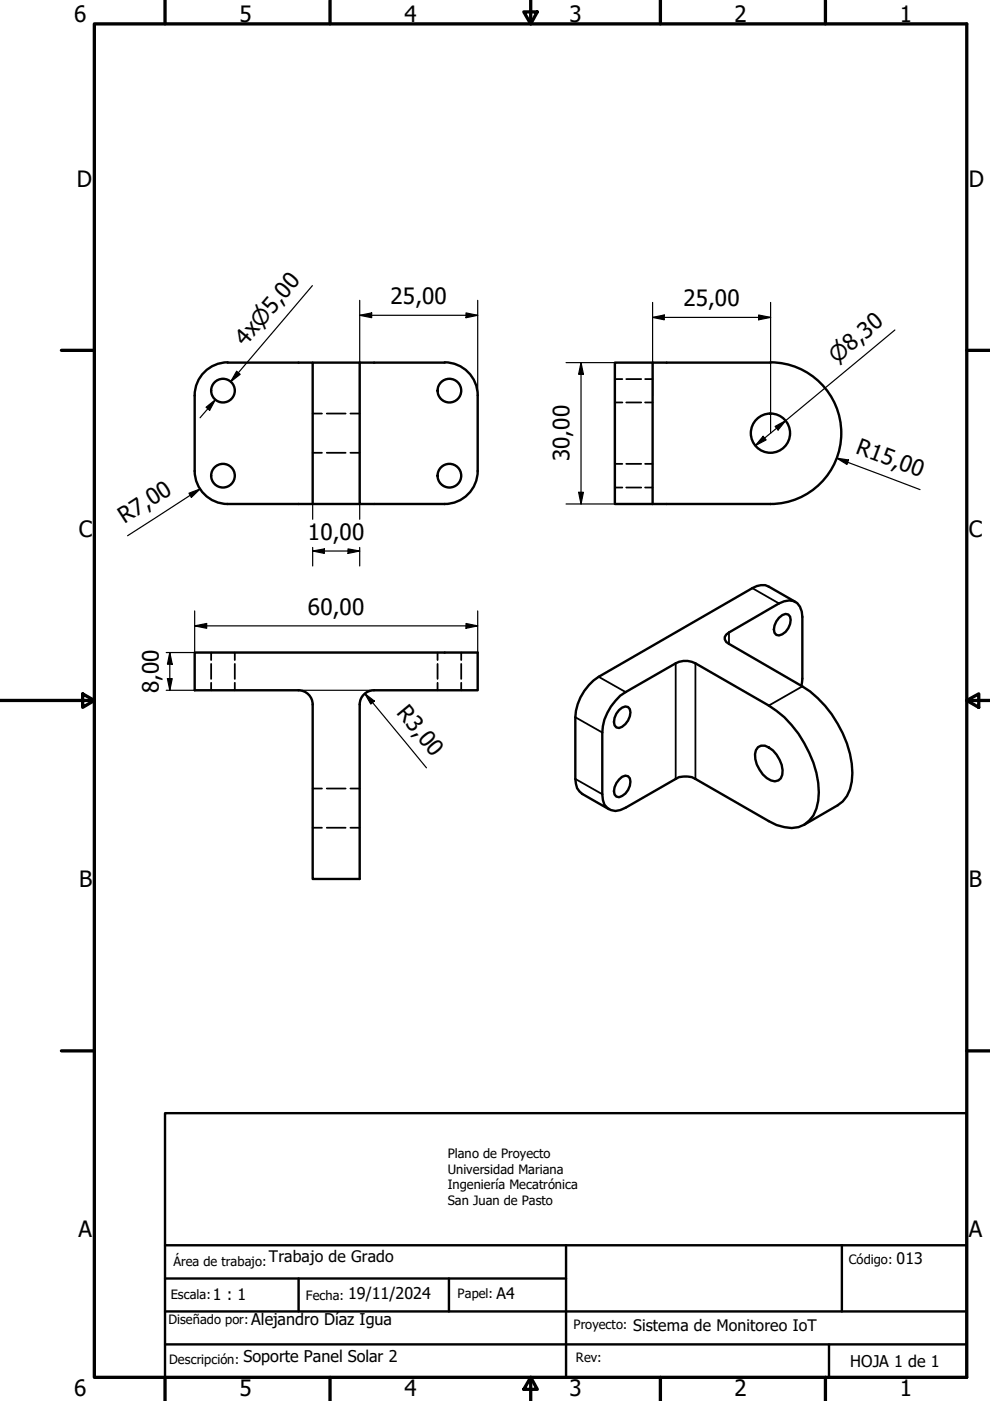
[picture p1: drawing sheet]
<svg xmlns="http://www.w3.org/2000/svg" width="210mm" height="297mm" viewBox="0 0 210 297" stroke-linecap="round" stroke-linejoin="round" font-family="sans-serif">
<!-- layer: Oculto (ISO) -->
<g fill="none" stroke="#000" stroke-width=".38">
<path d="M66.3 96h2M66.3 87.7h2M69.3 96h4M69.3 87.7h4M74.3 96h2M74.3 87.7h2M130.4 98.3h1.6M130.4 80.4h1.6M130.4 85.3h1.6M132.8 98.3h3.2M132.8 80.4h3.2M132.8 85.3h3.2"/>
<path d="M136.8 98.3h1.6M136.8 80.4h1.6M136.8 85.3h1.6M130.4 103.4h1.6M132.8 103.4h3.2M136.8 103.4h1.6M44.8 138.4v1.5M49.8 138.4v1.5M92.8 138.4v1.5M97.8 138.4v1.5M44.8 140.8v3.1M44.8 144.8v1.6"/>
<path d="M49.8 140.8v3.1M49.8 144.8v1.6M92.8 140.8v3.1M92.8 144.8v1.6M97.8 140.8v3.1M97.8 144.8v1.6M66.3 175.5h2M66.3 167.2h2M69.3 175.5h4M69.3 167.2h4M74.3 175.5h2M74.3 167.2h2"/>
</g>
<!-- layer: Visible (ISO) -->
<g fill="none" stroke="#000" stroke-width=".51">
<path d="M48.3 76.9h18M48.3 76.8a7 7 0 0 0-7 7v16.1a7 7 0 0 0 7 7M76.3 76.9v30h18M76.3 76.9h-10v30M76.3 76.9h18M94.3 76.8a7 7 0 0 1 7 7v16.1a7 7 0 0 1-7 7M138.4 76.9v30M138.4 76.9h-8v30h8M138.4 76.9h25M163.4 76.8a15 15 0 0 1 15 15 15 15 0 0 1-15 15.1h-25M48.3 106.9h28M165.2 131l.7-.6 .7-.2 .5 .1a2.28 2.28 0 0 1 0 2.9 2.29 2.29 0 0 1-2.5 1.4 2.2 2.2 0 0 1 0-2.9z"/>
<path d="M168.7 127.6l-5.7-3.2a3.5 3.5 0 0 0-3.5 .3l-32.6 18.8a11 11 0 0 0-4.9 8.6v13a3.4 3.4 0 0 0 1.4 3.2l5.7 3.3M66.3 149.3v37.1h10v-37.1M76.3 149.4a3 3 0 0 1 3-3h22v-8h-60v8h22a3 3 0 0 1 3 3M131.3 150.5l.6-.5 .7-.2 .6 .1a2.2 2.2 0 0 1 0 2.9 2.22 2.22 0 0 1-2.5 1.4 2.28 2.28 0 0 1 0-2.9zM131.5 147.5l11.8-6.9a4.4 4.4 0 0 1 4.1 0l15.6 9a23.6 23.6 0 0 1 10.6 18.4 7.8 7.8 0 0 1-3.1 6.9 6.7 6.7 0 0 1-5.8 0l-17.3-9.8a4.4 4.4 0 0 0-4.1 0l-10.6 6.1a3.1 3.1 0 0 1-4.6-.6l-.3-1-.1-1.2v-13.1a11.3 11.3 0 0 1 3.8-7.8zM160.7 158.4l.7-.3a4.2 4.2 0 0 1 3.9 3 4.1 4.1 0 0 1 .2 3.9 1.99 1.99 0 0 1-2.9 0 5.9 5.9 0 0 1-2.3-5.9zM169.9 145.4l.2-1.5v-13.1a3.1 3.1 0 0 0-2.8-3.5l-1.1 .2-1 .4-10.6 6.2-.6 .4-.3 .6v.5l.3 .5 .6 .4 15.5 9a23.6 23.6 0 0 1 10.6 18.4 7.7 7.7 0 0 1-3.1 6.8l-7.1 4.2M131.3 165.3l.6-.6 .7-.2 .6 .1a2.28 2.28 0 0 1 0 2.9 2.26 2.26 0 0 1-2.5 1.4 2.2 2.2 0 0 1 0-2.9z"/>
<circle cx="47.3" cy="82.8" r="2.51"/>
<circle cx="95.3" cy="82.8" r="2.51"/>
<circle cx="163.4" cy="91.8" r="4.2"/>
<circle cx="47.3" cy="100.9" r="2.51"/>
<circle cx="95.3" cy="100.9" r="2.51"/>
</g>
<!-- layer: Visible fina (ISO) -->
<path d="M154.6 134.1v2.4M159.5 124.7l5.7 3.2M122 152.1l5.7 3.2M126.9 143.5l5.8 3.2M143.3 140.6v24.5M147.4 140.6v24.5M170.1 145.5l-7.1 4.1M122 165.1l5.7 3.3" fill="none" stroke="#000" stroke-width=".38"/>
<path d="M35 236h170v56h-170zM35 271.1h85M35 278.1h170M35 264h170M63.3 271.1v7M95.2 271.1v7M120 264v28M178.5 264v14.1M35 285h170M175.8 285v7" fill="none" stroke="#000" stroke-width=".51"/>
<!-- layer: Borde (ISO) -->
<g fill="none" stroke="#000" stroke-width=".7">
<path d="M20 5.1h185v286.9h-185zM35 0v5.1M70 0v5.1M111.1 2.5h2.8l-1.4 2.6zM112.5 0v5.1M140 0v5.1M175 0v5.1M13 74.3h7M205 74.3h5M0 148.5h20M17.5 147.1l2.5 1.4-2.5 1.5zM205 148.5l2.5-1.4v2.9z"/>
<path d="M205 148.5h5M13 222.8h7M205 222.8h5M35 292v5M70 292v5M112.5 292l1.4 2.6h-2.8zM112.5 292v5M140 292v5M175 292v5"/>
</g>
<!-- layer: Cota (ISO) -->
<g fill="none" stroke="#000" stroke-width=".25">
<path d="M50.2 78.7l.7 .7-2 1.5zM66.2 60.6l-17.3 20.3 1.6-1.9M76.3 66.9l2.5-.6v1.1zM76.3 66.9h25M76.3 63.7v13.2M98.8 66.3l2.5 .6-2.5 .5zM101.3 63.7v20.2M120 76.9h10.4M123.2 76.9l.5 2.5h-1zM123.2 76.9v30M138.4 67.3l2.4-.5v1zM138.4 67.3h25"/>
<path d="M138.4 64.1v19.8M160.8 66.8l2.6 .5-2.6 .5zM163.4 64.1v27.8M189.7 70l-29.6 24.5M43.7 86.3l2-1.5-1.3 2.2zM45.7 84.8l-3.3 3.8M161.8 92.5l.6 .8-2.3 1.2zM164.3 90.4l2.3-1.2-1.6 2zM177.4 97.1l2.5 .4-.3 1zM177.4 97.1l17.7 6.7M40.1 104.6l2.3-.9-1.8 1.8zM42.4 103.7l-15.3 9.9"/>
<path d="M66.3 116.8l2.5-.4v.9zM66.3 116.8h10M66.3 106.9v3.2M66.3 116.1v3.9M73.8 116.4l2.5 .4-2.5 .5zM76.3 106.9v3.2M76.3 116.1v3.9M120 106.9h10.4M122.7 104.4h1l-.5 2.5zM36 138.4l.5 2.4h-1zM36 138.4v8M41.3 132.7l2.5-.5v1z"/>
<path d="M41.3 132.7h60M41.3 129.5v8.9M98.8 132.2l2.5 .5-2.5 .5zM101.3 129.5v8.9h-66.1M35.2 146.4h66.1M35.5 143.9h1l-.5 2.5zM77.3 147.1l2.1 1.5-.8 .7zM77.3 147.1l13.1 15.7"/>
</g>
<g fill="#000">
<path d="M50.2 78.7l.7 .7-2 1.5zM76.3 66.9l2.5-.6v1.1zM98.8 66.3l2.5 .6-2.5 .5zM123.2 76.9l.5 2.5h-1zM138.4 67.3l2.4-.5v1zM160.8 66.8l2.6 .5-2.6 .5zM43.7 86.3l2-1.5-1.3 2.2zM161.8 92.5l.6 .8-2.3 1.2zM164.3 90.4l2.3-1.2-1.6 2zM177.4 97.1l2.5 .4-.3 1zM40.1 104.6l2.3-.9-1.8 1.8zM66.3 116.8l2.5-.4v.9z"/>
<path d="M73.8 116.4l2.5 .4-2.5 .5zM122.7 104.4h1l-.5 2.5zM41.3 132.7l2.5-.5v1zM98.8 132.2l2.5 .5-2.5 .5zM35.5 143.9h1l-.5 2.5zM36 138.4l.5 2.4h-1zM77.3 147.1l2.1 1.5-.8 .7z"/>
</g>
<g font-size="4.8">
<text x="15.7" y="4.6">6</text>
<text x="50.8" y="4.6">5</text>
<text x="85.8" y="4.6">4</text>
<text x="120.8" y="4.6">3</text>
<text x="155.8" y="4.6">2</text>
<text x="190.8" y="4.6">1</text>
<text x="16.3" y="39.5">D</text>
<text x="205.4" y="39.5">D</text>
<text x="82.8" y="64.4">25,00</text>
<text x="144.9" y="64.9">25,00</text>
<text x="52.1" y="73.5" transform="rotate(-50 52.1 73.5)">4x⌀5,00</text>
<text x="181.2" y="96" transform="rotate(21 181.2 96)">R15,00</text>
<text x="120.8" y="97.8" transform="rotate(-90 120.8 97.8)">30,00</text>
<text x="16.7" y="113.8">C</text>
<text x="26.4" y="111.2" transform="rotate(-33 26.4 111.2)">R7,00</text>
<text x="205.4" y="113.8">C</text>
<text x="65.3" y="114.5">10,00</text>
<text x="65.3" y="130.4">60,00</text>
<text x="33.7" y="147" transform="rotate(-90 33.7 147)">8,00</text>
<text x="83.9" y="151.2" transform="rotate(50 83.9 151.2)">R3,00</text>
<text x="16.8" y="188">B</text>
<text x="205.4" y="188">B</text>
<text x="16.6" y="262.3">A</text>
<text x="205.4" y="262.3">A</text>
<text x="15.7" y="296">6</text>
<text x="50.8" y="296">5</text>
<text x="85.8" y="296">4</text>
<text x="120.8" y="296">3</text>
<text x="155.8" y="296">2</text>
<text x="190.8" y="296">1</text>
</g>
<text font-size="4.6" x="177.4" y="77.1" transform="rotate(-40 177.4 77.1)">⌀8,30</text>
<g font-size="3.4">
<text x="57" y="267.5">Trabajo de Grado</text>
<text x="190.1" y="267.9">013</text>
<text x="45.1" y="275.6">1 : 1</text>
<text x="73.8" y="275.4">19/11/2024</text>
<text x="105.3" y="275.4">A4</text>
<text x="53.3" y="280.8">Alejandro Díaz Igua</text>
<text x="134.2" y="282.2">Sistema de Monitoreo IoT</text>
<text x="51.6" y="288.7">Soporte Panel Solar 2</text>
<text x="180.3" y="289.8">HOJA 1 de 1</text>
</g>
<g font-size="2.7">
<text x="94.9" y="245.6">Plano de Proyecto</text>
<text x="94.9" y="248.9">Universidad Mariana</text>
<text x="94.9" y="252.1">Ingeniería Mecatrónica</text>
<text x="94.9" y="255.4">San Juan de Pasto</text>
<text x="36.8" y="268.3">Área de trabajo:</text>
<text x="180" y="268.1">Código:</text>
<text x="36.2" y="275.5">Escala:</text>
<text x="64.8" y="275.6">Fecha:</text>
<text x="97" y="275.3">Papel:</text>
<text x="35.8" y="280.7">Diseñado por:</text>
<text x="121.6" y="281.9">Proyecto:</text>
<text x="35.9" y="289.3">Descripción:</text>
<text x="122.1" y="288.8">Rev:</text>
</g>
</svg>
